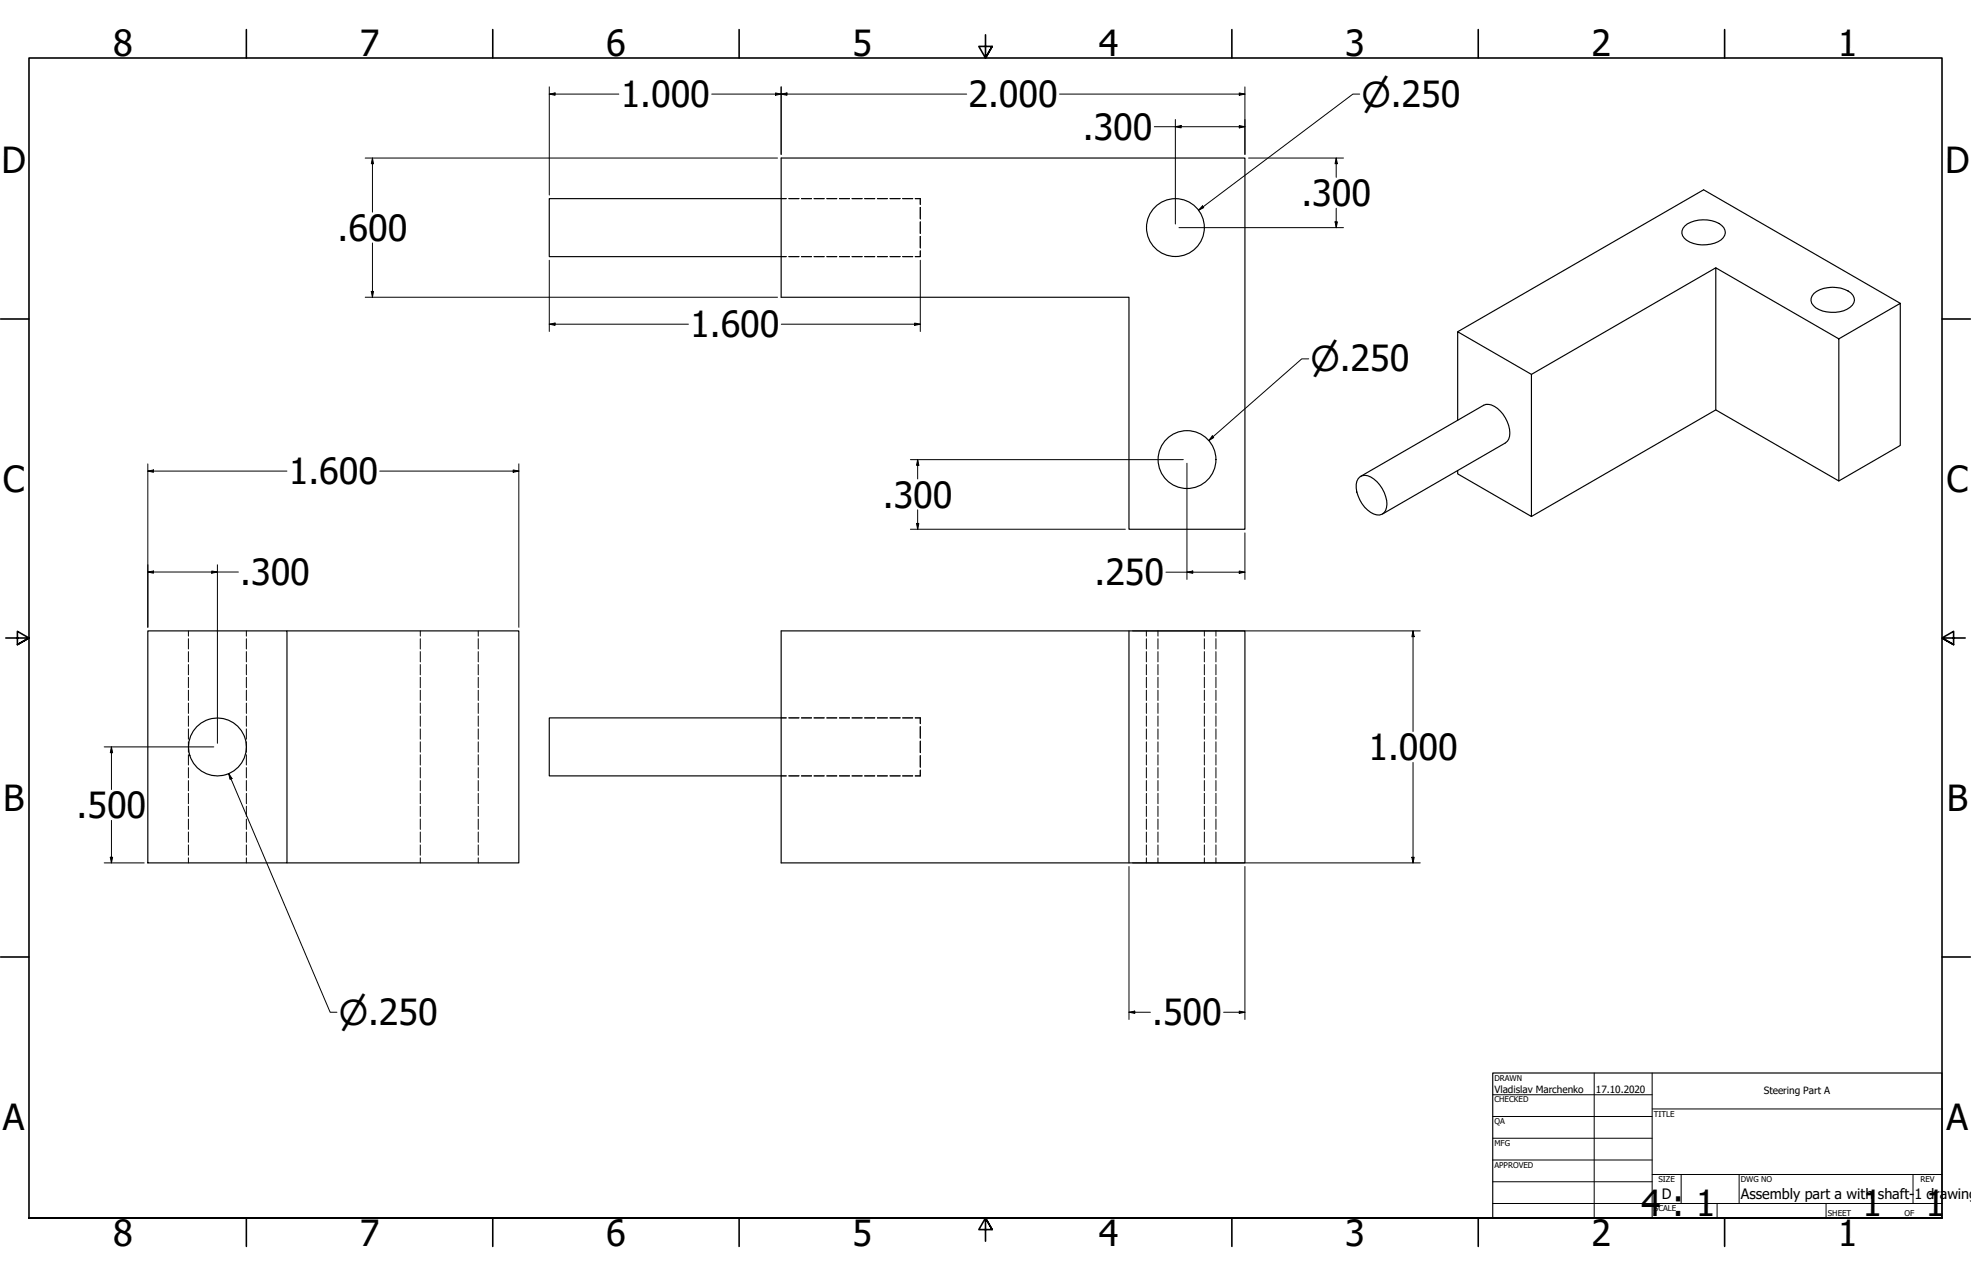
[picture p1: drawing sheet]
<svg xmlns="http://www.w3.org/2000/svg" width="864mm" height="559mm" viewBox="0 0 864 559" stroke-linecap="round" stroke-linejoin="round" font-family="sans-serif">
<!-- layer: Hidden (ANSI) -->
<g fill="none" stroke="#000" stroke-width=".44">
<path d="M342.3 87h2.2M345.6 87h4.5M351.2 87h4.4M356.7 87h4.4M362.3 87h4.3M367.8 87h4.4M373.3 87h4.5M378.8 87h4.5M384.4 87h4.4M390 87h4.4M395.5 87h4.4M401 87h2.2v2.5"/>
<path d="M403.2 90.8v5.1M403.2 97.2v5M342.3 112.4h2.2M345.6 112.4h4.5M351.2 112.4h4.4M356.7 112.4h4.4M362.3 112.4h4.3M367.8 112.4h4.4M373.3 112.4h4.5M378.8 112.4h4.5M384.4 112.4h4.4M390 112.4h4.4"/>
<path d="M395.5 112.4h4.4M403.2 109.9v2.5h-2.2h2.2zM403.2 103.5v5.1M82.5 276.3v2.3M82.5 279.7v4.5M107.9 276.3v2.3M107.9 279.7v4.5M184.1 276.3v2.3M184.1 279.7v4.5M209.5 276.3v2.3M209.5 279.7v4.5M502.3 276.3v2.3"/>
<path d="M502.3 279.7v4.5M507.4 276.3v2.3M507.4 279.7v4.5M527.7 276.3v2.3M527.7 279.7v4.5M532.8 276.3v2.3M532.8 279.7v4.5M82.5 285.4v4.5M82.5 291v4.5M82.5 296.6v4.6M107.9 285.4v4.5M107.9 291v4.5"/>
<path d="M107.9 296.6v4.6M184.1 285.4v4.5M184.1 291v4.5M184.1 296.6v4.6M209.5 285.4v4.5M209.5 291v4.5M209.5 296.6v4.6M502.3 285.4v4.5M502.3 291v4.5M502.3 296.6v4.6M507.4 285.4v4.5M507.4 291v4.5"/>
<path d="M507.4 296.6v4.6M527.7 285.4v4.5M527.7 291v4.5M527.7 296.6v4.6M532.8 285.4v4.5M532.8 291v4.5M532.8 296.6v4.6M82.5 302.3v4.5M82.5 307.9v4.5M82.5 313.6v4.5M82.5 319.2v4.5M107.9 302.3v4.5"/>
<path d="M107.9 307.9v4.5M107.9 313.6v4.5M107.9 319.2v4.5M184.1 302.3v4.5M184.1 307.9v4.5M184.1 313.6v4.5M184.1 319.2v4.5M209.5 302.3v4.5M209.5 307.9v4.5M209.5 313.6v4.5M209.5 319.2v4.5M342.3 314.4h2.2"/>
<path d="M345.6 314.4h4.5M351.2 314.4h4.4M356.7 314.4h4.4M362.3 314.4h4.3M367.8 314.4h4.4M373.3 314.4h4.5M378.8 314.4h4.5M384.4 314.4h4.4M390 314.4h4.4M395.5 314.4h4.4M401 314.4h2.2v2.5M403.2 318.2v5.1"/>
<path d="M502.3 302.3v4.5M502.3 307.9v4.5M502.3 313.6v4.5M502.3 319.2v4.5M507.4 302.3v4.5M507.4 307.9v4.5M507.4 313.6v4.5M507.4 319.2v4.5M527.7 302.3v4.5M527.7 307.9v4.5M527.7 313.6v4.5M527.7 319.2v4.5"/>
<path d="M532.8 302.3v4.5M532.8 307.9v4.5M532.8 313.6v4.5M532.8 319.2v4.5M82.5 324.9v4.5M82.5 330.5v4.5M82.5 336.2v4.5M107.9 324.9v4.5M107.9 330.5v4.5M107.9 336.2v4.5M184.1 324.9v4.5M184.1 330.5v4.5"/>
<path d="M184.1 336.2v4.5M209.5 324.9v4.5M209.5 330.5v4.5M209.5 336.2v4.5M342.3 339.8h2.2M345.6 339.8h4.5M351.2 339.8h4.4M356.7 339.8h4.4M362.3 339.8h4.3M367.8 339.8h4.4M373.3 339.8h4.5M378.8 339.8h4.5"/>
<path d="M384.4 339.8h4.4M390 339.8h4.4M395.5 339.8h4.4M403.2 324.5v5.1M403.2 330.9v5.1M403.2 337.2v2.6h-2.2M502.3 324.9v4.5M502.3 330.5v4.5M502.3 336.2v4.5M507.4 324.9v4.5M507.4 330.5v4.5M507.4 336.2v4.5"/>
<path d="M527.7 324.9v4.5M527.7 330.5v4.5M527.7 336.2v4.5M532.8 324.9v4.5M532.8 330.5v4.5M532.8 336.2v4.5M82.5 341.8v4.5M82.5 347.4v4.6M82.5 353.1v4.5M82.5 358.7v4.5M107.9 341.8v4.5M107.9 347.4v4.6"/>
<path d="M107.9 353.1v4.5M107.9 358.7v4.5M184.1 341.8v4.5M184.1 347.4v4.6M184.1 353.1v4.5M184.1 358.7v4.5M209.5 341.8v4.5M209.5 347.4v4.6M209.5 353.1v4.5M209.5 358.7v4.5M502.3 341.8v4.5M502.3 347.4v4.6"/>
<path d="M502.3 353.1v4.5M502.3 358.7v4.5M507.4 341.8v4.5M507.4 347.4v4.6M507.4 353.1v4.5M507.4 358.7v4.5M527.7 341.8v4.5M527.7 347.4v4.6M527.7 353.1v4.5M527.7 358.7v4.5M532.8 341.8v4.5M532.8 347.4v4.6"/>
<path d="M532.8 353.1v4.5M532.8 358.7v4.5M82.5 364.4v4.5M82.5 370v4.5M82.5 375.7v2.2M107.9 364.4v4.5M107.9 370v4.5M107.9 375.7v2.2M184.1 364.4v4.5M184.1 370v4.5M184.1 375.7v2.2M209.5 364.4v4.5"/>
<path d="M209.5 370v4.5M209.5 375.7v2.2M502.3 364.4v4.5M502.3 370v4.5M502.3 375.7v2.2M507.4 364.4v4.5M507.4 370v4.5M507.4 375.7v2.2M527.7 364.4v4.5M527.7 370v4.5M527.7 375.7v2.2M532.8 364.4v4.5"/>
<path d="M532.8 370v4.5M532.8 375.7v2.2"/>
</g>
<!-- layer: Visible (ANSI) -->
<g fill="none" stroke="#000" stroke-width=".51">
<path d="M342.3 69.2h203.2v162.6h-50.8v-101.6h-152.4zM342.3 87h-101.6v25.4h101.6M738.2 99a13.9 13.9 0 0 1 16.2-.3 3.7 3.7 0 0 1-.3 6.3 13.9 13.9 0 0 1-16.1-.7 3.6 3.6 0 0 1 .2-5.3zM751.8 117.3l53.9 31.1v62.2l-53.9-31.1zM751.8 117.3l-80.8 46.7M794.8 128.5a13.9 13.9 0 0 1 16.2-.2 3.7 3.7 0 0 1-.4 6.3 13.8 13.8 0 0 1-16-.7 3.6 3.6 0 0 1 .2-5.4zM832.6 132.8l-86.2-49.7-107.7 62.2M805.7 148.4l26.9-15.6v62.3l-26.9 15.5M751.8 179.5l-80.8 46.7M638.7 184.1v-38.8l32.3 18.7v62.2l-32.3-18.7v-1.4M595.8 208.9a4.8 4.8 0 0 1 6.2 .9 14.1 14.1 0 0 1 5.5 12.4 3.7 3.7 0 0 1-5.6 2.9 13.9 13.9 0 0 1-7.4-14.3zM596.2 208.6l53.8-31.1a6.5 6.5 0 0 1 7.4 2.6 12.8 12.8 0 0 1 3.6 12.2l-1.4 1.7-53.9 31.1"/>
<path d="M64.8 276.3h60.9v101.6h-60.9zM125.7 276.3h101.6v101.6h-101.6M342.3 276.3h203.2v101.6h-203.2zM494.7 276.3v101.6M342.3 314.4h-101.6v25.4h101.6"/>
<circle cx="515" cy="99.7" r="12.7"/>
<circle cx="520.1" cy="201.3" r="12.7"/>
<circle cx="95.3" cy="327.1" r="12.7"/>
</g>
<!-- layer: Border (ANSI) -->
<g fill="none" stroke="#000" stroke-width=".7">
<path d="M107.9 13v12.4M215.9 13v12.4M323.8 13v12.4M431.8 15.2v10.2l-2.9-5.1h5.8l-2.9 5.1 2.9-5.1M539.8 13v12.4M647.7 13v12.4M755.6 13v12.4M.3 139.7h12.4M850.9 139.7h12.4M2.5 279.4h10.2l-5.1-2.9v5.8l5.1-2.9-5.1 2.9M861.1 279.4h-10.2l5.1-2.9v5.8l-5.1-2.9 5.1 2.9M.3 419.1h12.4"/>
<path d="M850.9 419.1h12.4M12.7 533.4v-508h838.2v508h-838.2h838.2M107.9 533.4v12.4M215.9 533.4v12.4M323.8 533.4v12.4M434.7 538.5l-2.9-5.1 2.9 5.1h-5.8l2.9-5.1v10.2M539.8 533.4v12.4M647.7 533.4v12.4M755.6 533.4v12.4"/>
</g>
<!-- layer: Title (ANSI) -->
<g fill="none" stroke="#000" stroke-width=".44">
<path d="M654 479.4h69.9M698.5 469.9v63.5M723.9 469.9v63.5M654 488.9h69.9M654 498.5h69.9M723.9 485.6h127M654 508h69.9M654 517.5h69.9M723.9 514.3h127M736.6 514.3v12.7M762 514.3v12.7M838.2 514.3v12.7"/>
<path d="M654 527h196.9M752.3 527v6.4M800.1 527v6.4"/>
</g>
<path d="M654 469.9h196.9v63.5h-196.9z" fill="none" stroke="#000" stroke-width=".51"/>
<!-- layer: Dimension (ANSI) -->
<g fill="none" stroke="#000" stroke-width=".44">
<path d="M240.7 38v47.4M342.3 38v29.6M545.5 38v29.6M240.7 41.2l2.5-.5v1zM240.7 41.2h30.4M311.8 41.2h111.7M339.8 40.7l2.5 .5-2.5 .5zM342.3 41.2l2.5-.5v1zM464.2 41.2h81.3M505.8 55.5h39.7M515 55.5l2.5-.5v1zM515 52.3v45.8"/>
<path d="M543 40.7l2.5 .5-2.5 .5zM543 55l2.5 .5-2.5 .5zM595.8 41.2h-3l-67.7 50.9M160 69.2h180.7M163.2 69.2l.4 2.5h-.9zM163.2 69.2v23.7M547.1 69.2h41.5M585.5 69.2l.5 2.5h-1zM585.5 69.2v8.5M516.6 99.7h72M526.9 90.2l.5 .7-2.3 1.2zM585 97.2h1l-.5 2.5z"/>
<path d="M585.5 91.2v8.5M163.2 106.4v23.8M240.7 114v31.2M403.2 114v31.2M160 130.2h180.7M162.7 127.6h.9l-.4 2.6zM240.7 142l2.5-.5v1zM240.7 142h60.9M342.3 142h60.9M400.7 141.5l2.5 .5-2.5 .5zM573.4 157.2h-3l-40.7 35.7M531.2 190.9l.6 .7-2.1 1.3z"/>
<path d="M64.8 206.3l2.4-.5v1zM64.8 206.3h60.9M64.8 203.1v71.6M166.4 206.3h60.9M224.9 205.8l2.4 .5-2.4 .5zM227.3 203.1v71.6M398.9 201.3h119.6M402.1 201.3l.5 2.5h-1zM402.1 201.3v8.4M520.1 202.9v50.8M398.9 231.8h94.2M401.6 229.2h1l-.5 2.6z"/>
<path d="M402.1 223.3v8.5M545.5 233.4v20.3M64.8 250.5l2.4-.4v.9zM64.8 250.5h39.7M92.8 250.1l2.4 .4-2.4 .5zM95.2 247.3v78.2M510.9 250.6h34.6M520.1 250.6l2.5-.5v1zM543 250.1l2.5 .5-2.5 .5zM496.3 276.3h126M619.1 276.3l.5 2.5h-1zM619.1 276.3v44.1"/>
<path d="M45.7 327.1h48M48.8 327.1l.5 2.5h-1zM48.8 327.1v18.7M100.2 338.8l1.5 2.1-.9 .4zM100.2 338.8l44.5 104.5h2.9M619.1 333.9v44M48.8 359.3v18.6M45.7 377.9h17.5M48.3 375.4h1l-.5 2.5zM494.7 379.5v67M496.3 377.9h126M545.5 379.5v67"/>
<path d="M618.6 375.4h1l-.5 2.5zM494.7 443.3l2.5-.5v1zM494.7 443.3h9.4M536.1 443.3h9.4M543 442.8l2.5 .5-2.5 .5z"/>
</g>
<g fill="#000">
<path d="M240.7 41.2l2.5-.5v1z" fill-rule="evenodd"/>
<path d="M339.8 40.7l2.5 .5-2.5 .5z" fill-rule="evenodd"/>
<path d="M342.3 41.2l2.5-.5v1z" fill-rule="evenodd"/>
<path d="M515 55.5l2.5-.5v1z" fill-rule="evenodd"/>
<path d="M543 40.7l2.5 .5-2.5 .5z" fill-rule="evenodd"/>
<path d="M543 55l2.5 .5-2.5 .5z" fill-rule="evenodd"/>
<path d="M163.2 69.2l.4 2.5h-.9z" fill-rule="evenodd"/>
<path d="M585.5 69.2l.5 2.5h-1z" fill-rule="evenodd"/>
<path d="M526.9 90.2l.5 .7-2.3 1.2z" fill-rule="evenodd"/>
<path d="M585 97.2h1l-.5 2.5z" fill-rule="evenodd"/>
<path d="M162.7 127.6h.9l-.4 2.6z" fill-rule="evenodd"/>
<path d="M240.7 142l2.5-.5v1z" fill-rule="evenodd"/>
<path d="M400.7 141.5l2.5 .5-2.5 .5z" fill-rule="evenodd"/>
<path d="M531.2 190.9l.6 .7-2.1 1.3z" fill-rule="evenodd"/>
<path d="M64.8 206.3l2.4-.5v1z" fill-rule="evenodd"/>
<path d="M224.9 205.8l2.4 .5-2.4 .5z" fill-rule="evenodd"/>
<path d="M402.1 201.3l.5 2.5h-1z" fill-rule="evenodd"/>
<path d="M401.6 229.2h1l-.5 2.6z" fill-rule="evenodd"/>
<path d="M64.8 250.5l2.4-.4v.9z" fill-rule="evenodd"/>
<path d="M92.8 250.1l2.4 .4-2.4 .5z" fill-rule="evenodd"/>
<path d="M520.1 250.6l2.5-.5v1z" fill-rule="evenodd"/>
<path d="M543 250.1l2.5 .5-2.5 .5z" fill-rule="evenodd"/>
<path d="M619.1 276.3l.5 2.5h-1z" fill-rule="evenodd"/>
<path d="M48.8 327.1l.5 2.5h-1z" fill-rule="evenodd"/>
<path d="M100.2 338.8l1.5 2.1-.9 .4z" fill-rule="evenodd"/>
<path d="M48.3 375.4h1l-.5 2.5z" fill-rule="evenodd"/>
<path d="M618.6 375.4h1l-.5 2.5z" fill-rule="evenodd"/>
<path d="M494.7 443.3l2.5-.5v1z" fill-rule="evenodd"/>
<path d="M543 442.8l2.5 .5-2.5 .5z" fill-rule="evenodd"/>
</g>
<g font-size="15.7">
<text x="49.7" y="24.4">8</text>
<text x="157.6" y="24.4">7</text>
<text x="265.6" y="24.4">6</text>
<text x="373.5" y="24.4">5</text>
<text x="481.5" y="24.4">4</text>
<text x="589.4" y="24.4">3</text>
<text x="697.4" y="24.4">2</text>
<text x="805.3" y="24.4">1</text>
<text x="272" y="46.9">1.000</text>
<text x="424.4" y="46.9">2.000</text>
<text x="474.5" y="61.2">.300</text>
<text x=".6" y="75.6">D</text>
<text x="852.3" y="75.6">D</text>
<text x="570.2" y="90.2">.300</text>
<text x="147.9" y="105.4">.600</text>
<text x="302.5" y="147.7">1.600</text>
<text x="1.3" y="215.3">C</text>
<text x="126.5" y="212">1.600</text>
<text x="852.9" y="215.3">C</text>
<text x="386.8" y="222.2">.300</text>
<text x="105.3" y="256.2">.300</text>
<text x="479.6" y="256.3">.250</text>
<text x="599.6" y="332.8">1.000</text>
<text x="1.3" y="355">B</text>
<text x="33.6" y="358.2">.500</text>
<text x="853" y="355">B</text>
<text x="504.8" y="449">.500</text>
<text x="1.2" y="494.7">A</text>
<text x="852.9" y="494.7">A</text>
<text x="719.1" y="532.6">4</text>
<text x="732.5" y="532.6">: 1</text>
<text x="816" y="532.6">1</text>
<text x="843.7" y="532.6">1</text>
<text x="49.7" y="545.8">8</text>
<text x="157.6" y="545.8">7</text>
<text x="265.6" y="545.8">6</text>
<text x="373.5" y="545.8">5</text>
<text x="481.5" y="545.8">4</text>
<text x="589.4" y="545.8">3</text>
<text x="697.4" y="545.8">2</text>
<text x="805.3" y="545.8">1</text>
</g>
<g font-size="15">
<text x="596.5" y="46.7">⌀.250</text>
<text x="574.2" y="162.6">⌀.250</text>
<text x="148.5" y="448.8">⌀.250</text>
</g>
<g font-size="6.3">
<text x="728.1" y="524.9">D</text>
<text x="762.8" y="525">Assembly part a with shaft-</text>
<text x="838.8" y="525">1 drawing</text>
</g>
<g font-size="4.4">
<text x="654.8" y="478.6">Vladislav Marchenko</text>
<text x="699.3" y="478.6">17.10.2020</text>
<text x="772.9" y="478.9">Steering Part A</text>
</g>
<g font-size="3.5">
<text x="654.8" y="473.2">DRAWN</text>
<text x="654.8" y="482.8">CHECKED</text>
<text x="724.7" y="488.9">TITLE</text>
<text x="654.8" y="492.3">QA</text>
<text x="654.8" y="501.8">MFG</text>
<text x="654.8" y="511.4">APPROVED</text>
<text x="726.7" y="517.7">SIZE</text>
<text x="762.8" y="517.7">DWG NO</text>
<text x="841.4" y="517.7">REV</text>
<text x="724.7" y="530.4">SCALE</text>
<text x="800.9" y="532.6">SHEET</text>
<text x="834.5" y="532.6">OF</text>
</g>
</svg>
